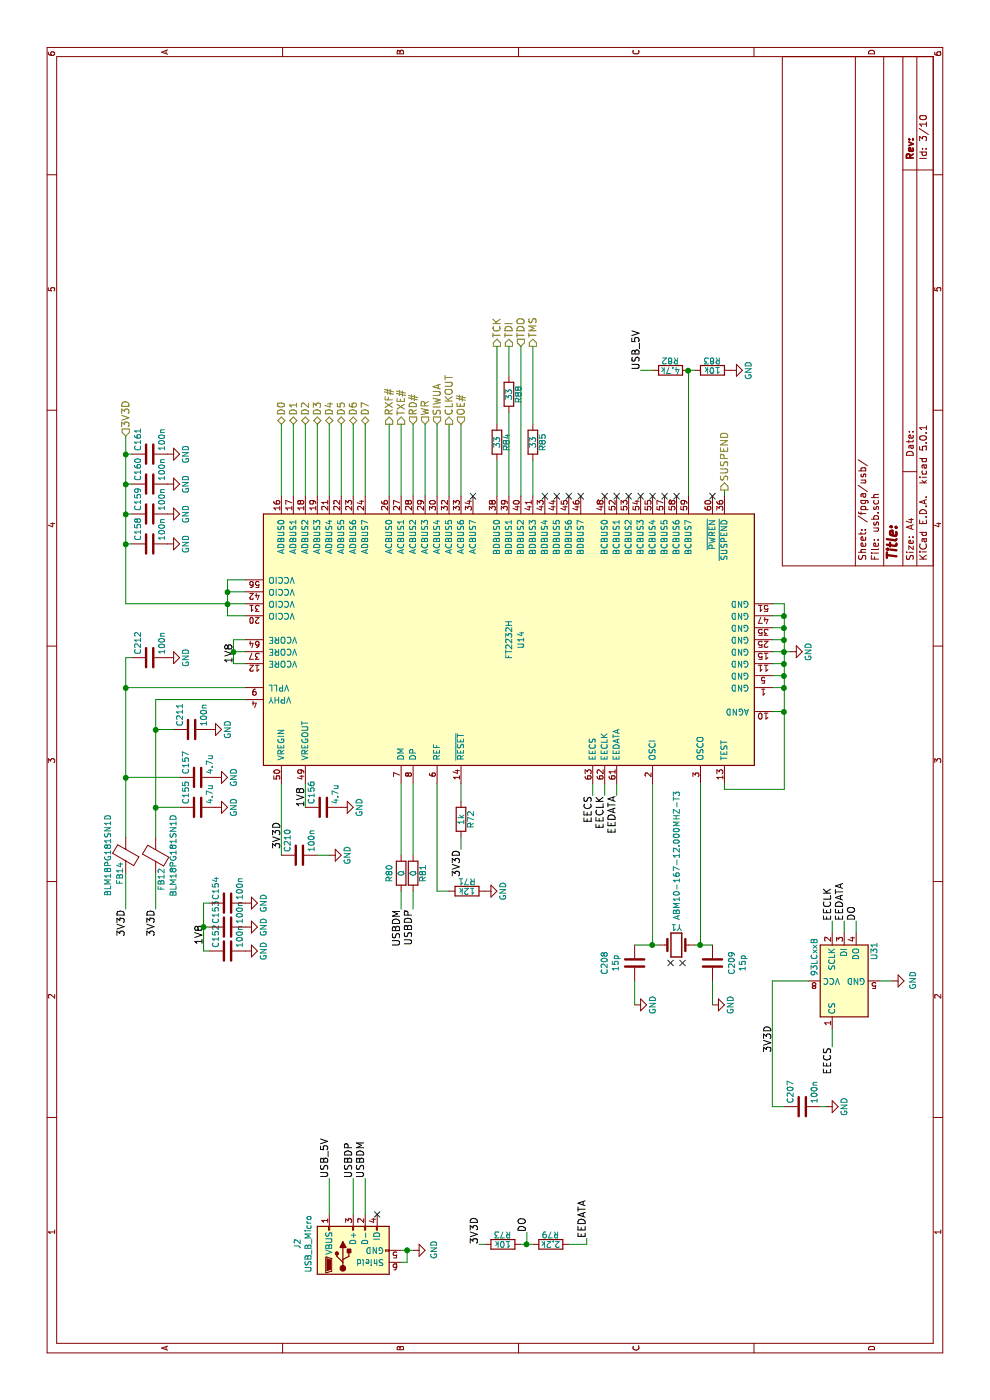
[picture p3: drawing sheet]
EESchema Schematic File Version 4
LIBS:fmcw-cache
EELAYER 26 0
EELAYER END
$Descr A4 11693 8268
encoding utf-8
Sheet 3 10
Title ""
Date ""
Rev ""
Comp ""
Comment1 ""
Comment2 ""
Comment3 ""
Comment4 ""
$EndDescr
$Comp
L Device:R R80
U 1 1
P 4400 3350
F 0 "R80" V 4300 3350 50  0000 C CNN
F 1 "0" V 4400 3350 50  0000 C CNN
F 2 "fmcw:R_0402b" V 4330 3350 30  0001 C CNN
F 3 "" H 4400 3350 30  0000 C CNN
	1    4400 3350
	0    1    1    0   
$EndComp
$Comp
L Device:R R81
U 1 1
P 4400 3450
F 0 "R81" V 4480 3450 50  0000 C CNN
F 1 "0" V 4400 3450 50  0000 C CNN
F 2 "fmcw:R_0402b" V 4330 3450 30  0001 C CNN
F 3 "" H 4400 3450 30  0000 C CNN
	1    4400 3450
	0    1    1    0   
$EndComp
Text Label 4100 3450 2    60   ~ 0
USBDP
Text Label 4100 3350 2    60   ~ 0
USBDM
$Comp
L Device:C C210
U 1 1
P 4550 2500
F 0 "C210" H 4575 2600 50  0000 L CNN
F 1 "100n" H 4575 2400 50  0000 L CNN
F 2 "Capacitor_SMD:C_0402_1005Metric" H 4588 2350 30  0001 C CNN
F 3 "" H 4550 2500 60  0000 C CNN
	1    4550 2500
	1    0    0    -1  
$EndComp
$Comp
L power:GND #PWR040
U 1 1
P 4550 2750
F 0 "#PWR040" H 4550 2500 50  0001 C CNN
F 1 "GND" H 4550 2600 50  0000 C CNN
F 2 "" H 4550 2750 60  0000 C CNN
F 3 "" H 4550 2750 60  0000 C CNN
	1    4550 2750
	1    0    0    -1  
$EndComp
$Comp
L power:GND #PWR041
U 1 1
P 6250 6600
F 0 "#PWR041" H 6250 6350 50  0001 C CNN
F 1 "GND" H 6250 6450 50  0000 C CNN
F 2 "" H 6250 6600 60  0000 C CNN
F 3 "" H 6250 6600 60  0000 C CNN
	1    6250 6600
	1    0    0    -1  
$EndComp
$Comp
L Device:C C212
U 1 1
P 6200 1250
F 0 "C212" H 6225 1350 50  0000 L CNN
F 1 "100n" H 6225 1150 50  0000 L CNN
F 2 "Capacitor_SMD:C_0402_1005Metric" H 6238 1100 30  0001 C CNN
F 3 "" H 6200 1250 60  0000 C CNN
	1    6200 1250
	1    0    0    -1  
$EndComp
$Comp
L Device:C C211
U 1 1
P 5600 1600
F 0 "C211" H 5625 1700 50  0000 L CNN
F 1 "100n" H 5625 1500 50  0000 L CNN
F 2 "Capacitor_SMD:C_0402_1005Metric" H 5638 1450 30  0001 C CNN
F 3 "" H 5600 1600 60  0000 C CNN
	1    5600 1600
	1    0    0    -1  
$EndComp
$Comp
L power:GND #PWR042
U 1 1
P 6200 1400
F 0 "#PWR042" H 6200 1150 50  0001 C CNN
F 1 "GND" H 6200 1250 50  0000 C CNN
F 2 "" H 6200 1400 60  0000 C CNN
F 3 "" H 6200 1400 60  0000 C CNN
	1    6200 1400
	1    0    0    -1  
$EndComp
$Comp
L power:GND #PWR043
U 1 1
P 5600 1750
F 0 "#PWR043" H 5600 1500 50  0001 C CNN
F 1 "GND" H 5600 1600 50  0000 C CNN
F 2 "" H 5600 1750 60  0000 C CNN
F 3 "" H 5600 1750 60  0000 C CNN
	1    5600 1750
	1    0    0    -1  
$EndComp
$Comp
L Device:R R84
U 1 1
P 8000 4150
F 0 "R84" V 8080 4150 50  0000 C CNN
F 1 "33" V 8000 4150 50  0000 C CNN
F 2 "fmcw:R_0402b" V 7930 4150 30  0001 C CNN
F 3 "" H 8000 4150 30  0000 C CNN
	1    8000 4150
	0    1    1    0   
$EndComp
$Comp
L Device:R R88
U 1 1
P 8400 4250
F 0 "R88" V 8480 4250 50  0000 C CNN
F 1 "33" V 8400 4250 50  0000 C CNN
F 2 "fmcw:R_0402b" V 8330 4250 30  0001 C CNN
F 3 "" H 8400 4250 30  0000 C CNN
	1    8400 4250
	0    1    1    0   
$EndComp
$Comp
L Device:R R85
U 1 1
P 8000 4450
F 0 "R85" V 8080 4450 50  0000 C CNN
F 1 "33" V 8000 4450 50  0000 C CNN
F 2 "fmcw:R_0402b" V 7930 4450 30  0001 C CNN
F 3 "" H 8000 4450 30  0000 C CNN
	1    8000 4450
	0    1    1    0   
$EndComp
Text HLabel 8800 4150 2    60   Output ~ 0
TCK
Text HLabel 8800 4250 2    60   Output ~ 0
TDI
Text HLabel 8800 4350 2    60   Input ~ 0
TDO
Text HLabel 8800 4450 2    60   Output ~ 0
TMS
Text HLabel 8150 2350 2    60   BiDi ~ 0
D0
Text HLabel 8150 2450 2    60   BiDi ~ 0
D1
Text HLabel 8150 2550 2    60   BiDi ~ 0
D2
Text HLabel 8150 2650 2    60   BiDi ~ 0
D3
Text HLabel 8150 2750 2    60   BiDi ~ 0
D4
Text HLabel 8150 2850 2    60   BiDi ~ 0
D5
Text HLabel 8150 2950 2    60   BiDi ~ 0
D6
Text HLabel 8150 3050 2    60   BiDi ~ 0
D7
Text HLabel 8150 3250 2    60   Output ~ 0
RXF#
Text HLabel 8150 3350 2    60   Output ~ 0
TXE#
Text HLabel 8150 3450 2    60   Input ~ 0
RD#
Text HLabel 8150 3550 2    60   Input ~ 0
WR
Text HLabel 8150 3650 2    60   Input ~ 0
SIWUA
$Comp
L Device:Crystal Y1
U 1 1
P 3800 5650
F 0 "Y1" H 3800 5800 50  0000 C CNN
F 1 "ABM10-167-12.000MHZ-T3" V 3800 6400 50  0000 C CNN
F 2 "Crystal:Crystal_SMD_Abracon_ABM10-4Pin_2.5x2.0mm" H 3800 5650 60  0001 C CNN
F 3 "https://abracon.com/Resonators/ABM10-166-12.000MHz.pdf" H 3800 5650 60  0001 C CNN
	1    3800 5650
	0    1    1    0   
$EndComp
$Comp
L Device:C C209
U 1 1
P 3650 5950
F 0 "C209" V 3810 5950 50  0000 C CNN
F 1 "15p" V 3901 5950 50  0000 C CNN
F 2 "Capacitor_SMD:C_0402_1005Metric" H 3688 5800 30  0001 C CNN
F 3 "" H 3650 5950 60  0000 C CNN
	1    3650 5950
	0    1    1    0   
$EndComp
$Comp
L Device:C C208
U 1 1
P 3650 5300
F 0 "C208" V 3398 5300 50  0000 C CNN
F 1 "15p" V 3489 5300 50  0000 C CNN
F 2 "Capacitor_SMD:C_0402_1005Metric" H 3688 5150 30  0001 C CNN
F 3 "" H 3650 5300 60  0000 C CNN
	1    3650 5300
	0    1    1    0   
$EndComp
$Comp
L power:GND #PWR045
U 1 1
P 3300 5300
F 0 "#PWR045" H 3300 5050 50  0001 C CNN
F 1 "GND" H 3300 5150 50  0000 C CNN
F 2 "" H 3300 5300 60  0000 C CNN
F 3 "" H 3300 5300 60  0000 C CNN
	1    3300 5300
	1    0    0    -1  
$EndComp
$Comp
L power:GND #PWR046
U 1 1
P 3300 5950
F 0 "#PWR046" H 3300 5700 50  0001 C CNN
F 1 "GND" H 3300 5800 50  0000 C CNN
F 2 "" H 3300 5950 60  0000 C CNN
F 3 "" H 3300 5950 60  0000 C CNN
	1    3300 5950
	1    0    0    -1  
$EndComp
Text Label 2950 6950 2    60   ~ 0
EECS
Text Label 4000 6950 0    60   ~ 0
EECLK
$Comp
L Device:R R73
U 1 1
P 1300 4200
F 0 "R73" V 1380 4200 50  0000 C CNN
F 1 "10k" V 1300 4200 50  0000 C CNN
F 2 "fmcw:R_0402b" V 1230 4200 30  0001 C CNN
F 3 "" H 1300 4200 30  0000 C CNN
	1    1300 4200
	1    0    0    -1  
$EndComp
$Comp
L Device:R R79
U 1 1
P 1300 4600
F 0 "R79" V 1380 4600 50  0000 C CNN
F 1 "2.2k" V 1300 4600 50  0000 C CNN
F 2 "fmcw:R_0402b" V 1230 4600 30  0001 C CNN
F 3 "" H 1300 4600 30  0000 C CNN
	1    1300 4600
	1    0    0    -1  
$EndComp
Text Label 1400 4400 0    60   ~ 0
DO
Text Label 1350 4900 0    60   ~ 0
EEDATA
Text Label 4000 7150 0    60   ~ 0
DO
$Comp
L Device:C C207
U 1 1
P 2450 6700
F 0 "C207" H 2475 6800 50  0000 L CNN
F 1 "100n" H 2475 6600 50  0000 L CNN
F 2 "Capacitor_SMD:C_0402_1005Metric" H 2488 6550 30  0001 C CNN
F 3 "" H 2450 6700 60  0000 C CNN
	1    2450 6700
	1    0    0    -1  
$EndComp
$Comp
L power:GND #PWR048
U 1 1
P 2450 6900
F 0 "#PWR048" H 2450 6650 50  0001 C CNN
F 1 "GND" H 2450 6750 50  0000 C CNN
F 2 "" H 2450 6900 60  0000 C CNN
F 3 "" H 2450 6900 60  0000 C CNN
	1    2450 6900
	1    0    0    -1  
$EndComp
Text Label 1300 4000 0    60   ~ 0
3V3D
Text Label 4000 7050 0    60   ~ 0
EEDATA
$Comp
L Device:Ferrite_Bead FB12
U 1 1
P 4550 1300
F 0 "FB12" V 4500 1500 50  0000 C CNN
F 1 "BLM18PG181SN1D" V 4400 1300 50  0000 C CNN
F 2 "fmcw:C_0603b" H 4550 1300 60  0001 C CNN
F 3 "" H 4550 1300 60  0000 C CNN
	1    4550 1300
	0    -1   -1   0   
$EndComp
$Comp
L Device:Ferrite_Bead FB14
U 1 1
P 4550 1050
F 0 "FB14" V 4500 900 50  0000 C CNN
F 1 "BLM18PG181SN1D" V 4400 1050 50  0000 C CNN
F 2 "fmcw:C_0603b" H 4550 1050 60  0001 C CNN
F 3 "" H 4550 1050 60  0000 C CNN
	1    4550 1050
	0    1    1    0   
$EndComp
$Comp
L Device:C C158
U 1 1
P 7150 1250
F 0 "C158" H 7175 1350 50  0000 L CNN
F 1 "100n" H 7175 1150 50  0000 L CNN
F 2 "Capacitor_SMD:C_0402_1005Metric" H 7188 1100 30  0001 C CNN
F 3 "" H 7150 1250 60  0000 C CNN
	1    7150 1250
	1    0    0    -1  
$EndComp
$Comp
L power:GND #PWR049
U 1 1
P 7150 1400
F 0 "#PWR049" H 7150 1150 50  0001 C CNN
F 1 "GND" H 7150 1250 50  0000 C CNN
F 2 "" H 7150 1400 60  0000 C CNN
F 3 "" H 7150 1400 60  0000 C CNN
	1    7150 1400
	1    0    0    -1  
$EndComp
$Comp
L Device:C C159
U 1 1
P 7400 1250
F 0 "C159" H 7425 1350 50  0000 L CNN
F 1 "100n" H 7425 1150 50  0000 L CNN
F 2 "Capacitor_SMD:C_0402_1005Metric" H 7438 1100 30  0001 C CNN
F 3 "" H 7400 1250 60  0000 C CNN
	1    7400 1250
	1    0    0    -1  
$EndComp
$Comp
L power:GND #PWR050
U 1 1
P 7400 1400
F 0 "#PWR050" H 7400 1150 50  0001 C CNN
F 1 "GND" H 7400 1250 50  0000 C CNN
F 2 "" H 7400 1400 60  0000 C CNN
F 3 "" H 7400 1400 60  0000 C CNN
	1    7400 1400
	1    0    0    -1  
$EndComp
$Comp
L Device:C C160
U 1 1
P 7650 1250
F 0 "C160" H 7675 1350 50  0000 L CNN
F 1 "100n" H 7675 1150 50  0000 L CNN
F 2 "Capacitor_SMD:C_0402_1005Metric" H 7688 1100 30  0001 C CNN
F 3 "" H 7650 1250 60  0000 C CNN
	1    7650 1250
	1    0    0    -1  
$EndComp
$Comp
L power:GND #PWR051
U 1 1
P 7650 1400
F 0 "#PWR051" H 7650 1150 50  0001 C CNN
F 1 "GND" H 7650 1250 50  0000 C CNN
F 2 "" H 7650 1400 60  0000 C CNN
F 3 "" H 7650 1400 60  0000 C CNN
	1    7650 1400
	1    0    0    -1  
$EndComp
$Comp
L Device:C C161
U 1 1
P 7900 1250
F 0 "C161" H 7925 1350 50  0000 L CNN
F 1 "100n" H 7925 1150 50  0000 L CNN
F 2 "Capacitor_SMD:C_0402_1005Metric" H 7938 1100 30  0001 C CNN
F 3 "" H 7900 1250 60  0000 C CNN
	1    7900 1250
	1    0    0    -1  
$EndComp
$Comp
L power:GND #PWR052
U 1 1
P 7900 1400
F 0 "#PWR052" H 7900 1150 50  0001 C CNN
F 1 "GND" H 7900 1250 50  0000 C CNN
F 2 "" H 7900 1400 60  0000 C CNN
F 3 "" H 7900 1400 60  0000 C CNN
	1    7900 1400
	1    0    0    -1  
$EndComp
Text HLabel 8050 1050 2    60   Input ~ 0
3V3D
$Comp
L Device:C C155
U 1 1
P 4950 1650
F 0 "C155" H 4975 1750 50  0000 L CNN
F 1 "4.7u" H 4975 1550 50  0000 L CNN
F 2 "Capacitor_SMD:C_0603_1608Metric" H 4988 1500 30  0001 C CNN
F 3 "" H 4950 1650 60  0000 C CNN
	1    4950 1650
	1    0    0    -1  
$EndComp
$Comp
L Device:C C157
U 1 1
P 5200 1650
F 0 "C157" H 5225 1750 50  0000 L CNN
F 1 "4.7u" H 5225 1550 50  0000 L CNN
F 2 "Capacitor_SMD:C_0603_1608Metric" H 5238 1500 30  0001 C CNN
F 3 "" H 5200 1650 60  0000 C CNN
	1    5200 1650
	1    0    0    -1  
$EndComp
$Comp
L power:GND #PWR053
U 1 1
P 4950 1800
F 0 "#PWR053" H 4950 1550 50  0001 C CNN
F 1 "GND" H 4950 1650 50  0000 C CNN
F 2 "" H 4950 1800 60  0000 C CNN
F 3 "" H 4950 1800 60  0000 C CNN
	1    4950 1800
	1    0    0    -1  
$EndComp
$Comp
L power:GND #PWR054
U 1 1
P 5200 1800
F 0 "#PWR054" H 5200 1550 50  0001 C CNN
F 1 "GND" H 5200 1650 50  0000 C CNN
F 2 "" H 5200 1800 60  0000 C CNN
F 3 "" H 5200 1800 60  0000 C CNN
	1    5200 1800
	1    0    0    -1  
$EndComp
Wire Wire Line
	4550 3350 5150 3350
Wire Wire Line
	4550 3450 5150 3450
Wire Wire Line
	4100 3350 4250 3350
Wire Wire Line
	4250 3450 4100 3450
Wire Wire Line
	4550 2350 5150 2350
Wire Wire Line
	6250 6450 6250 6550
Wire Wire Line
	6350 6550 6350 6450
Connection ~ 6250 6550
Wire Wire Line
	6450 6550 6450 6450
Connection ~ 6350 6550
Wire Wire Line
	6550 6550 6550 6450
Connection ~ 6450 6550
Wire Wire Line
	6650 6550 6650 6450
Connection ~ 6550 6550
Wire Wire Line
	7850 4150 7550 4150
Wire Wire Line
	7550 4250 8250 4250
Wire Wire Line
	7550 4350 8800 4350
Wire Wire Line
	8150 4150 8800 4150
Wire Wire Line
	8550 4250 8800 4250
Wire Wire Line
	7550 4450 7850 4450
Wire Wire Line
	8150 4450 8800 4450
Wire Wire Line
	7550 2350 8150 2350
Wire Wire Line
	7550 2450 8150 2450
Wire Wire Line
	7550 2550 8150 2550
Wire Wire Line
	7550 2650 8150 2650
Wire Wire Line
	7550 2750 8150 2750
Wire Wire Line
	7550 2850 8150 2850
Wire Wire Line
	7550 2950 8150 2950
Wire Wire Line
	7550 3050 8150 3050
Wire Wire Line
	7550 3250 8150 3250
Wire Wire Line
	7550 3350 8150 3350
Wire Wire Line
	7550 3450 8150 3450
Wire Wire Line
	7550 3550 8150 3550
Wire Wire Line
	7550 3650 8150 3650
Wire Wire Line
	3800 5300 3800 5450
Wire Wire Line
	3800 5800 3800 5850
Wire Wire Line
	3800 5450 5150 5450
Connection ~ 3800 5450
Connection ~ 3800 5850
Wire Wire Line
	3300 5950 3500 5950
Wire Wire Line
	3300 5300 3500 5300
Wire Wire Line
	1300 4350 1300 4400
Wire Wire Line
	2950 6950 3100 6950
Wire Wire Line
	4000 6950 3900 6950
Wire Wire Line
	4000 7050 3900 7050
Wire Wire Line
	3900 7150 4000 7150
Wire Wire Line
	1300 4050 1300 4000
Wire Wire Line
	1300 4750 1300 4900
Wire Wire Line
	1300 4900 1350 4900
Wire Wire Line
	1400 4400 1300 4400
Connection ~ 1300 4400
Wire Wire Line
	6150 6450 6150 6550
Wire Wire Line
	6050 6450 6050 6550
Connection ~ 6150 6550
Wire Wire Line
	5950 6450 5950 6550
Connection ~ 6050 6550
Connection ~ 5950 6550
Wire Wire Line
	4550 2750 4550 2650
Wire Wire Line
	5850 1300 5850 2050
Wire Wire Line
	5950 1050 5950 2050
Connection ~ 5950 1050
Wire Wire Line
	6200 1050 6200 1100
Wire Wire Line
	5600 1450 5600 1300
Connection ~ 5600 1300
Wire Wire Line
	7150 1050 7150 1100
Wire Wire Line
	7400 1050 7400 1100
Wire Wire Line
	7650 1050 7650 1100
Wire Wire Line
	7900 1050 7900 1100
Wire Wire Line
	6650 1050 6650 1900
Connection ~ 7150 1050
Wire Wire Line
	6550 2050 6550 1900
Wire Wire Line
	6550 1900 6650 1900
Connection ~ 6650 1900
Wire Wire Line
	6750 1900 6750 2050
Wire Wire Line
	6850 1900 6850 2050
Connection ~ 6750 1900
Connection ~ 7400 1050
Connection ~ 7650 1050
Connection ~ 7900 1050
Wire Wire Line
	4950 1500 4950 1300
Connection ~ 4950 1300
Wire Wire Line
	5200 1500 5200 1050
Connection ~ 5200 1050
Text Label 4600 2350 0    60   ~ 0
3V3D
Wire Wire Line
	5150 2550 4950 2550
Text Label 4950 2550 0    60   ~ 0
1V8
$Comp
L Device:C C156
U 1 1
P 4950 2700
F 0 "C156" H 4975 2800 50  0000 L CNN
F 1 "4.7u" H 4975 2600 50  0000 L CNN
F 2 "Capacitor_SMD:C_0603_1608Metric" H 4988 2550 30  0001 C CNN
F 3 "" H 4950 2700 60  0000 C CNN
	1    4950 2700
	1    0    0    -1  
$EndComp
$Comp
L power:GND #PWR055
U 1 1
P 4950 2850
F 0 "#PWR055" H 4950 2600 50  0001 C CNN
F 1 "GND" H 4950 2700 50  0000 C CNN
F 2 "" H 4950 2850 60  0000 C CNN
F 3 "" H 4950 2850 60  0000 C CNN
	1    4950 2850
	1    0    0    -1  
$EndComp
Text Label 4100 1050 2    60   ~ 0
3V3D
Text Label 4100 1300 2    60   ~ 0
3V3D
$Comp
L Device:R R72
U 1 1
P 4850 3850
F 0 "R72" V 4930 3850 50  0000 C CNN
F 1 "1k" V 4850 3850 50  0000 C CNN
F 2 "fmcw:R_0402b" V 4780 3850 30  0001 C CNN
F 3 "" H 4850 3850 30  0000 C CNN
	1    4850 3850
	0    1    1    0   
$EndComp
Wire Wire Line
	5000 3850 5150 3850
Wire Wire Line
	4700 3850 4600 3850
Text Label 4600 3850 2    60   ~ 0
3V3D
Wire Wire Line
	5150 3650 4250 3650
Wire Wire Line
	4250 3650 4250 3750
$Comp
L Device:R R71
U 1 1
P 4250 3900
F 0 "R71" V 4330 3900 50  0000 C CNN
F 1 "12k" V 4250 3900 50  0000 C CNN
F 2 "fmcw:R_0402b" V 4180 3900 30  0001 C CNN
F 3 "" H 4250 3900 30  0000 C CNN
	1    4250 3900
	1    0    0    -1  
$EndComp
$Comp
L power:GND #PWR056
U 1 1
P 4250 4050
F 0 "#PWR056" H 4250 3800 50  0001 C CNN
F 1 "GND" H 4250 3900 50  0000 C CNN
F 2 "" H 4250 4050 60  0000 C CNN
F 3 "" H 4250 4050 60  0000 C CNN
	1    4250 4050
	1    0    0    -1  
$EndComp
Wire Wire Line
	5100 6050 5100 6550
Wire Wire Line
	5150 4950 5050 4950
Wire Wire Line
	5150 5050 5050 5050
Wire Wire Line
	5150 5150 5050 5150
Text Label 5050 4950 2    60   ~ 0
EECS
Text Label 5050 5050 2    60   ~ 0
EECLK
Text Label 5050 5150 2    60   ~ 0
EEDATA
$Comp
L Device:R R82
U 1 1
P 8600 5600
F 0 "R82" V 8680 5600 50  0000 C CNN
F 1 "4.7k" V 8600 5600 50  0000 C CNN
F 2 "fmcw:R_0402b" V 8530 5600 30  0001 C CNN
F 3 "" H 8600 5600 30  0000 C CNN
	1    8600 5600
	1    0    0    -1  
$EndComp
$Comp
L Device:R R83
U 1 1
P 8600 5950
F 0 "R83" V 8680 5950 50  0000 C CNN
F 1 "10k" V 8600 5950 50  0000 C CNN
F 2 "fmcw:R_0402b" V 8530 5950 30  0001 C CNN
F 3 "" H 8600 5950 30  0000 C CNN
	1    8600 5950
	1    0    0    -1  
$EndComp
$Comp
L power:GND #PWR057
U 1 1
P 8600 6100
F 0 "#PWR057" H 8600 5850 50  0001 C CNN
F 1 "GND" H 8600 5950 50  0000 C CNN
F 2 "" H 8600 6100 60  0000 C CNN
F 3 "" H 8600 6100 60  0000 C CNN
	1    8600 6100
	1    0    0    -1  
$EndComp
Wire Wire Line
	8600 5750 8600 5800
Text Label 8600 5350 0    60   ~ 0
USB_5V
Wire Wire Line
	6350 1950 6350 2050
Wire Wire Line
	6150 1950 6250 1950
Wire Wire Line
	6250 1950 6250 2050
Wire Wire Line
	6150 1950 6150 2050
Connection ~ 6250 1950
Text Label 6150 1950 0    60   ~ 0
1V8
$Comp
L Device:C C152
U 1 1
P 3750 1900
F 0 "C152" H 3775 2000 50  0000 L CNN
F 1 "100n" H 3775 1800 50  0000 L CNN
F 2 "Capacitor_SMD:C_0402_1005Metric" H 3788 1750 30  0001 C CNN
F 3 "" H 3750 1900 60  0000 C CNN
	1    3750 1900
	1    0    0    -1  
$EndComp
$Comp
L Device:C C153
U 1 1
P 3950 1900
F 0 "C153" H 3975 2000 50  0000 L CNN
F 1 "100n" H 3975 1800 50  0000 L CNN
F 2 "Capacitor_SMD:C_0402_1005Metric" H 3988 1750 30  0001 C CNN
F 3 "" H 3950 1900 60  0000 C CNN
	1    3950 1900
	1    0    0    -1  
$EndComp
$Comp
L Device:C C154
U 1 1
P 4150 1900
F 0 "C154" H 4175 2000 50  0000 L CNN
F 1 "100n" H 4175 1800 50  0000 L CNN
F 2 "Capacitor_SMD:C_0402_1005Metric" H 4188 1750 30  0001 C CNN
F 3 "" H 4150 1900 60  0000 C CNN
	1    4150 1900
	1    0    0    -1  
$EndComp
$Comp
L power:GND #PWR058
U 1 1
P 4150 2050
F 0 "#PWR058" H 4150 1800 50  0001 C CNN
F 1 "GND" H 4150 1900 50  0000 C CNN
F 2 "" H 4150 2050 60  0000 C CNN
F 3 "" H 4150 2050 60  0000 C CNN
	1    4150 2050
	1    0    0    -1  
$EndComp
$Comp
L power:GND #PWR059
U 1 1
P 3950 2050
F 0 "#PWR059" H 3950 1800 50  0001 C CNN
F 1 "GND" H 3950 1900 50  0000 C CNN
F 2 "" H 3950 2050 60  0000 C CNN
F 3 "" H 3950 2050 60  0000 C CNN
	1    3950 2050
	1    0    0    -1  
$EndComp
$Comp
L power:GND #PWR060
U 1 1
P 3750 2050
F 0 "#PWR060" H 3750 1800 50  0001 C CNN
F 1 "GND" H 3750 1900 50  0000 C CNN
F 2 "" H 3750 2050 60  0000 C CNN
F 3 "" H 3750 2050 60  0000 C CNN
	1    3750 2050
	1    0    0    -1  
$EndComp
Wire Wire Line
	3750 1750 3750 1700
Wire Wire Line
	3750 1700 3950 1700
Wire Wire Line
	3950 1700 3950 1750
Wire Wire Line
	4150 1700 4150 1750
Connection ~ 3950 1700
Text Label 3800 1700 0    60   ~ 0
1V8
Wire Wire Line
	7550 3750 8150 3750
Text HLabel 8150 3750 2    60   Output ~ 0
CLKOUT
Wire Wire Line
	7550 3850 8150 3850
Text HLabel 8150 3850 2    60   Input ~ 0
OE#
NoConn ~ 3650 5600
NoConn ~ 3650 5700
Wire Wire Line
	7550 6050 7600 6050
Text HLabel 7600 6050 2    60   Output ~ 0
SUSPEND
Wire Wire Line
	6250 6550 6250 6600
Wire Wire Line
	6250 6550 6350 6550
Wire Wire Line
	6350 6550 6450 6550
Wire Wire Line
	6450 6550 6550 6550
Wire Wire Line
	6550 6550 6650 6550
Wire Wire Line
	3800 5450 3800 5500
Wire Wire Line
	3800 5850 3800 5950
Wire Wire Line
	1300 4400 1300 4450
Wire Wire Line
	6150 6550 6250 6550
Wire Wire Line
	6050 6550 6150 6550
Wire Wire Line
	5950 6550 6050 6550
Wire Wire Line
	5950 1050 6200 1050
Wire Wire Line
	5600 1300 5850 1300
Wire Wire Line
	7150 1050 7400 1050
Wire Wire Line
	6650 1900 6650 2050
Wire Wire Line
	6650 1900 6750 1900
Wire Wire Line
	6750 1900 6850 1900
Wire Wire Line
	7400 1050 7650 1050
Wire Wire Line
	7650 1050 7900 1050
Wire Wire Line
	7900 1050 8050 1050
Wire Wire Line
	4950 1300 5600 1300
Wire Wire Line
	5200 1050 5950 1050
Wire Wire Line
	6250 1950 6350 1950
Wire Wire Line
	3950 1700 4150 1700
$Comp
L Interface_USB:FT2232H U14
U 1 1
P 6350 4250
F 0 "U14" H 6350 4150 50  0000 C CNN
F 1 "FT2232H" H 6350 4250 50  0000 C CNN
F 2 "Package_QFP:LQFP-64_10x10mm_P0.5mm" H 6350 4250 50  0001 C CNN
F 3 "http://www.ftdichip.com/Products/ICs/FT2232H.html" H 6350 4250 50  0001 C CNN
	1    6350 4250
	1    0    0    -1  
$EndComp
Wire Wire Line
	3800 5850 5150 5850
Wire Wire Line
	5100 6550 5750 6550
Wire Wire Line
	5750 6550 5750 6450
Connection ~ 5750 6550
Wire Wire Line
	5750 6550 5950 6550
Wire Wire Line
	5100 6050 5150 6050
Connection ~ 8600 5750
NoConn ~ 7550 3950
NoConn ~ 7550 4550
NoConn ~ 7550 4650
NoConn ~ 7550 4750
NoConn ~ 7550 4850
NoConn ~ 7550 5050
NoConn ~ 7550 5150
NoConn ~ 7550 5250
NoConn ~ 7550 5350
NoConn ~ 7550 5450
NoConn ~ 7550 5550
NoConn ~ 7550 5650
NoConn ~ 7550 5950
Wire Wire Line
	6650 1050 7150 1050
Wire Wire Line
	7550 5750 8600 5750
$Comp
L Memory_EEPROM:93LCxxB U31
U 1 1
P 3500 7050
F 0 "U31" H 3750 6800 50  0000 C CNN
F 1 "93LCxxB" H 3700 7300 50  0000 C CNN
F 2 "Package_TO_SOT_SMD:SOT-23-6" H 3500 7050 50  0001 C CNN
F 3 "http://ww1.microchip.com/downloads/en/DeviceDoc/20001749K.pdf" H 3500 7050 50  0001 C CNN
	1    3500 7050
	1    0    0    -1  
$EndComp
Wire Wire Line
	3500 6750 3500 6450
Wire Wire Line
	2450 6450 2450 6550
Wire Wire Line
	2450 6850 2450 6900
Wire Wire Line
	2450 6450 3500 6450
Wire Wire Line
	3500 7350 3500 7450
$Comp
L power:GND #PWR044
U 1 1
P 3500 7450
F 0 "#PWR044" H 3500 7200 50  0001 C CNN
F 1 "GND" H 3505 7277 50  0000 C CNN
F 2 "" H 3500 7450 50  0001 C CNN
F 3 "" H 3500 7450 50  0001 C CNN
	1    3500 7450
	1    0    0    -1  
$EndComp
Text Label 2900 6450 0    60   ~ 0
3V3D
$Comp
L Connector:USB_B_Micro J2
U 1 1
P 1250 2950
F 0 "J2" H 1305 3417 50  0000 C CNN
F 1 "USB_B_Micro" H 1305 3326 50  0000 C CNN
F 2 "Connector_USB:USB_Micro-B_Amphenol_10103594-0001LF_Horizontal" H 1400 2900 50  0001 C CNN
F 3 "~" H 1400 2900 50  0001 C CNN
	1    1250 2950
	1    0    0    -1  
$EndComp
Wire Wire Line
	1550 2750 1850 2750
Text Label 1850 2750 0    60   ~ 0
USB_5V
Wire Wire Line
	1550 2950 1850 2950
Text Label 1850 2950 0    60   ~ 0
USBDP
Wire Wire Line
	1550 3050 1850 3050
Text Label 1850 3050 0    60   ~ 0
USBDM
NoConn ~ 1550 3150
Wire Wire Line
	1250 3350 1250 3400
$Comp
L power:GND #PWR0255
U 1 1
P 1250 3450
F 0 "#PWR0255" H 1250 3200 50  0001 C CNN
F 1 "GND" H 1255 3277 50  0000 C CNN
F 2 "" H 1250 3450 50  0001 C CNN
F 3 "" H 1250 3450 50  0001 C CNN
	1    1250 3450
	1    0    0    -1  
$EndComp
Wire Wire Line
	4700 1300 4950 1300
Wire Wire Line
	4100 1300 4400 1300
Wire Wire Line
	4100 1050 4400 1050
Wire Wire Line
	4700 1050 5200 1050
Wire Wire Line
	8600 5350 8600 5450
Wire Wire Line
	1150 3350 1150 3400
Wire Wire Line
	1150 3400 1250 3400
Connection ~ 1250 3400
Wire Wire Line
	1250 3400 1250 3450
$EndSCHEMATC
